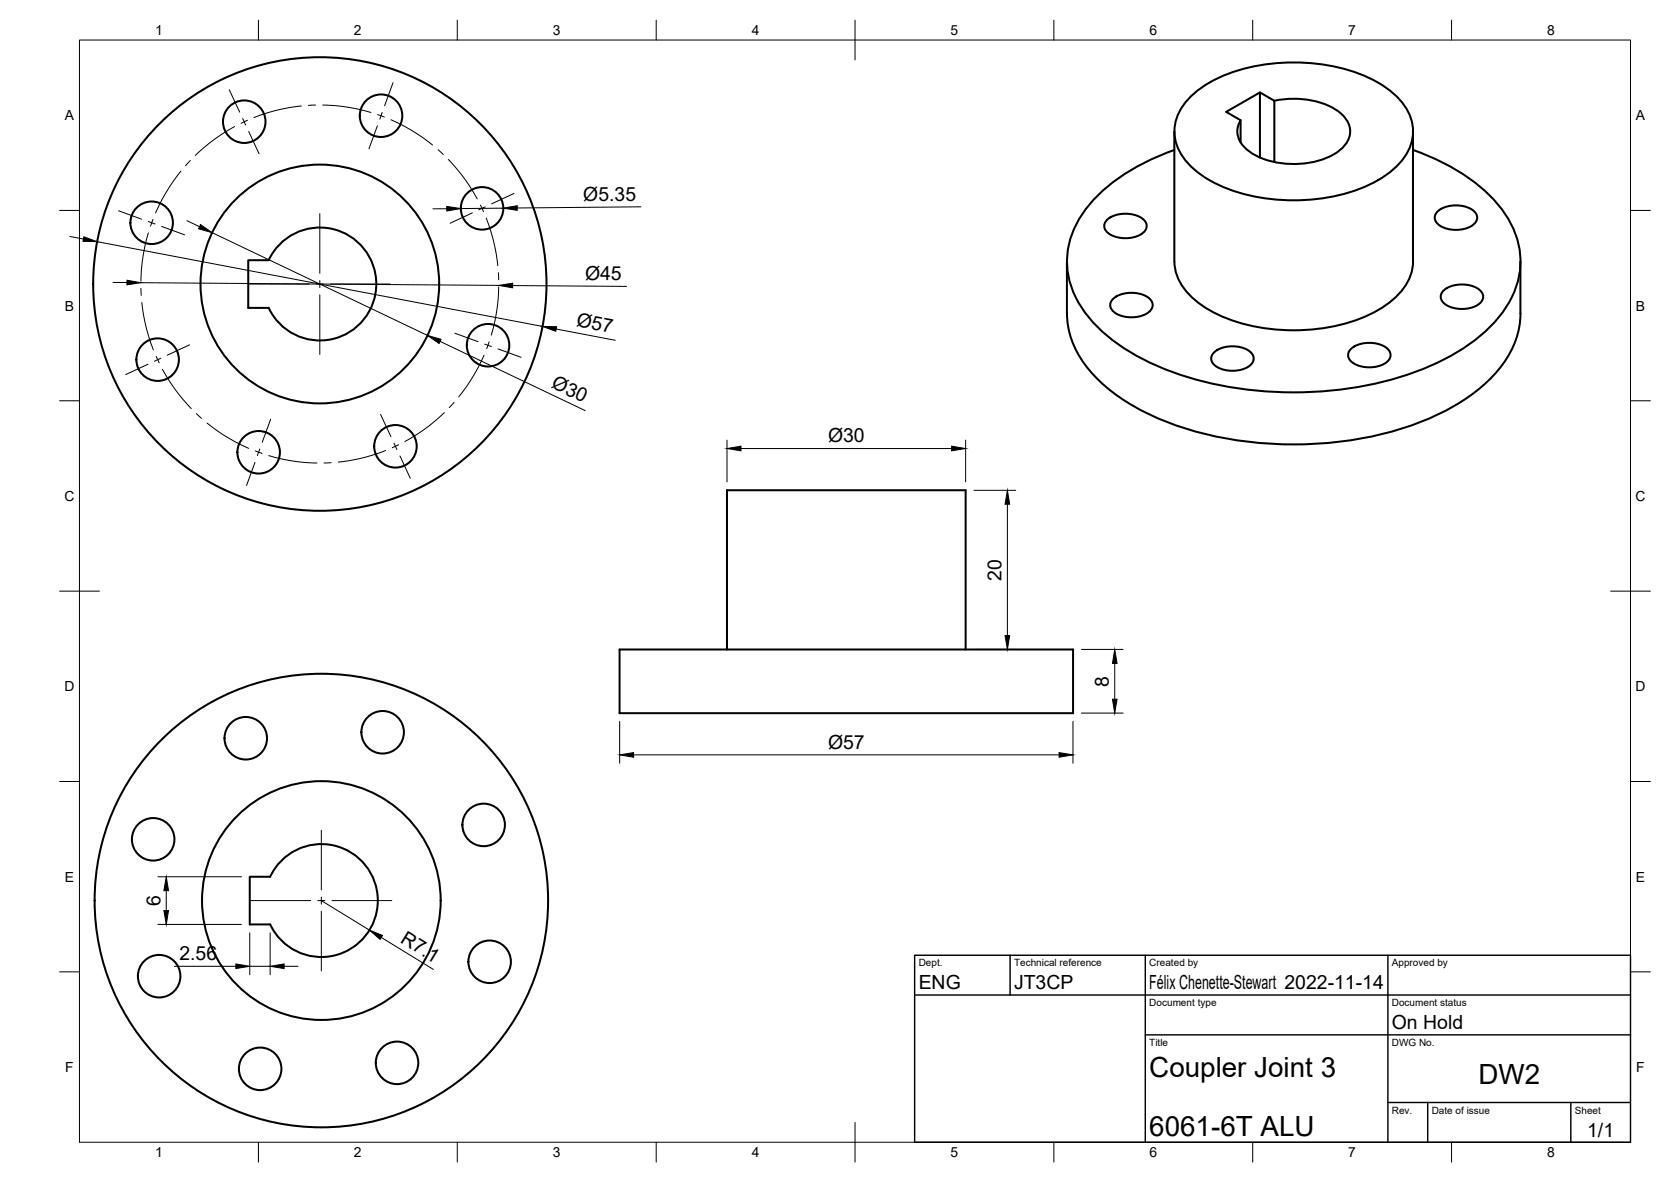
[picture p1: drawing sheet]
<svg xmlns="http://www.w3.org/2000/svg" width="420mm" height="297mm" viewBox="0 0 420 297" stroke-linecap="round" stroke-linejoin="round" font-family="sans-serif">
<!-- layer: Visible -->
<g fill="none" stroke="#000" stroke-width=".51">
<path d="M295.3 33v32.7M295.3 37.7a49.1 49.1 0 0 0-21.3 13.6 20.7 20.7 0 0 0-3.5 23.4 36.3 36.3 0 0 0 15.8 15 84.4 84.4 0 0 0 42.2 8.9 80 80 0 0 0 37.9-10.1 33.2 33.2 0 0 0 14.5-15.7 20.8 20.8 0 0 0-4.3-21.5 49.1 49.1 0 0 0-21.3-13.6M299.4 24.3a34.6 34.6 0 0 1 20.4-8.3 46 46 0 0 1 26.7 4.8 16.3 16.3 0 0 1 8.6 10.1 11.7 11.7 0 0 1-3.9 10.9 34.6 34.6 0 0 1-20.4 8.3 46 46 0 0 1-26.7-4.8 16.3 16.3 0 0 1-8.6-10.2 11.7 11.7 0 0 1 3.9-10.8zM316.8 23.2l-8.5 4.9 3.6 2.1v5.6M316.8 39.6v-16.4l3.6 2.1v15.4M320.4 25.3a21.4 21.4 0 0 1 16 2.6 5.7 5.7 0 0 1 2.3 7.8 13.4 13.4 0 0 1-9.7 5.2 21.2 21.2 0 0 1-14.9-2.8 5.7 5.7 0 0 1-2.1-7.9M355.3 33v32.7a13.3 13.3 0 0 1-5.8 10.2 40.1 40.1 0 0 1-24.2 7.1 40.1 40.1 0 0 1-24.2-7.1 13.3 13.3 0 0 1-5.8-10.2M278.5 55.1a7.9 7.9 0 0 1 9 0 2.2 2.2 0 0 1 .8 2.1 2.2 2.2 0 0 1-1.5 1.8 8.1 8.1 0 0 1-8.3-.5 2.07 2.07 0 0 1 0-3.4zM361.6 53a7.9 7.9 0 0 1 9 0 2.2 2.2 0 0 1 .8 2.1 2.2 2.2 0 0 1-1.5 1.8 8.1 8.1 0 0 1-8.3-.5 2.07 2.07 0 0 1 0-3.4zM67.5 65.4h-5.1v12h5.1M67.6 65.4a14.2 14.2 0 0 1 21.6-5.2 14.2 14.2 0 0 1 0 22.3 14.2 14.2 0 0 1-21.6-5.1M268.3 65.7v13.1a23.4 23.4 0 0 0 7.8 16.6 58.4 58.4 0 0 0 27 13.7 94.2 94.2 0 0 0 54.1-3 46.8 46.8 0 0 0 20.6-14.5 21.6 21.6 0 0 0 4.5-12.8v-13.1"/>
<path d="M280 75a7.9 7.9 0 0 1 9 0 2.2 2.2 0 0 1 .8 2.1 2.2 2.2 0 0 1-1.5 1.7 8.1 8.1 0 0 1-8.3-.4 2.07 2.07 0 0 1 0-3.4zM363.1 72.9a7.9 7.9 0 0 1 9 0 2.2 2.2 0 0 1 .8 2.1 2.2 2.2 0 0 1-1.5 1.7 8.1 8.1 0 0 1-8.3-.4 2.07 2.07 0 0 1 0-3.4zM305.4 88.4a7.9 7.9 0 0 1 9 0 2.2 2.2 0 0 1 .8 2.2 2.2 2.2 0 0 1-1.5 1.7 8.1 8.1 0 0 1-8.3-.5 2.07 2.07 0 0 1 0-3.4zM339.8 87.5a7.9 7.9 0 0 1 9 0 2.2 2.2 0 0 1 .8 2.2 2.2 2.2 0 0 1-1.5 1.7 8.1 8.1 0 0 1-8.3-.5 2.07 2.07 0 0 1 0-3.4zM155.8 163.2h114v16h-114zM182.8 163.2v-40h60v40M62.8 220.3h5.1a14.2 14.2 0 0 1 21.7-5.1 14.2 14.2 0 0 1 0 22.2 14.2 14.2 0 0 1-21.7-5.1h-5.1z"/>
<circle cx="61.4" cy="30.6" r="5.3"/>
<circle cx="95.8" cy="29.1" r="5.3"/>
<circle cx="38.1" cy="56" r="5.3"/>
<circle cx="121.2" cy="52.4" r="5.3"/>
<circle cx="80.4" cy="71.4" r="30"/>
<circle cx="80.4" cy="71.4" r="57"/>
<circle cx="39.6" cy="90.4" r="5.3"/>
<circle cx="122.7" cy="86.8" r="5.3"/>
<circle cx="65" cy="113.7" r="5.3"/>
<circle cx="99.4" cy="112.2" r="5.3"/>
<circle cx="61.8" cy="185.5" r="5.3"/>
<circle cx="96.2" cy="184" r="5.3"/>
<circle cx="38.5" cy="210.9" r="5.3"/>
<circle cx="121.6" cy="207.3" r="5.3"/>
<circle cx="80.8" cy="226.3" r="57"/>
<circle cx="80.8" cy="226.3" r="30"/>
<circle cx="40" cy="245.3" r="5.3"/>
<circle cx="123.1" cy="241.7" r="5.3"/>
<circle cx="65.4" cy="268.6" r="5.3"/>
<circle cx="99.8" cy="267.1" r="5.3"/>
</g>
<!-- layer: BORDER -->
<g fill="none" stroke="#000" stroke-width=".25">
<path d="M20 10.1h390v276.9h-390zM65 5.1v5M115 5.1v5M165 5.1v5M215 5.1v10M265 5.1v5M315 5.1v5M365 5.1v5M15 52.9h5M410 52.9h5M15 100.7h5M410 100.7h5"/>
<path d="M15 148.6h10M405 148.6h10M15 196.4h5M410 196.4h5M15 244.2h5M410 244.2h5M65 287v5M115 287v5M165 287v5M215 282.1v9.9M265 287v5M315 287v5"/>
<path d="M365 287v5"/>
</g>
<!-- layer: TITLEBLOCK -->
<path d="M230 240.1h180v46.9h-180zM230 250h180M254 240.1v9.9M288 240.1v46.9M349 240.1v46.9M288 260.1h122M349 277.1h61M359 277.1v9.9M395 277.1v9.9" fill="none" stroke="#000" stroke-width=".36"/>
<!-- layer: Smart Centers -->
<g fill="none" stroke="#000" stroke-width=".25">
<path d="M57.7 22.6l2.6 5.6M59 31.8l-4.8 3-5.1 4.3M61 29.8l.8 1.6M62.2 30.2l-1.6 .8M62.5 33l2.6 5.6M75.8 26.6l-2.9 .4-3.7 .8-5.3 1.7M79.3 26.4l-1.7 .1M81.1 26.4l3 .1 3.7 .5 5.5 1.3M94.9 31.6l-2.1 5.8M95 28.8l1.6 .6M96.1 28.3l-.6 1.6M98.3 30.1l5 2.5 3.1 2.1 2.4 1.8"/>
<path d="M98.8 20.8l-2.1 5.8M110.2 37.6l1.3 1.2M29.8 53l5.8 2.1M37.3 58.5l-1.3 5.5-.4 3.7-.2 3M37.3 55.7l1.7 .6M38.5 55.1l-.7 1.7M40.6 56.9l5.8 2.1M45.5 43l-1.8 2.3-2 3.2-2.6 5M47.9 40.3l-1.2 1.3M80.4 53.7v15M112.7 40.1l4.3 5.1 3 4.8M118.8 53.5l-5.6 2.6"/>
<path d="M120.8 51.6l.8 1.6M122 52l-1.6 .7M122.3 54.8l1.7 5.4 .8 3.6 .4 2.9M129.2 48.6l-5.6 2.6M35.4 72.5l.1 1.7M35.7 76l.3 2.9 .8 3.7 1.8 5.3M62.7 71.4h15M79.5 71.4h1.8M80.4 70.5v1.8M80.4 74.1v15M83.1 71.4h15M125.3 68.5l.1 1.8"/>
<path d="M125.4 72.1l-.1 2.9-.5 3.7-1.3 5.5M37.2 91.5l-5.6 2.6M39.3 89.6l.7 1.6M40.4 90l-1.6 .8M40.8 92.8l3 4.8 4.3 5.1M47.6 86.7l-5.5 2.6M114.4 83.7l5.8 2.2M121.7 89.3l-2.6 5-2 3.1-1.8 2.3M121.9 86.5l1.6 .6M123 85.9l-.6 1.7M125.2 87.7l5.8 2.1M49.4 103.9l1.3 1.2"/>
<path d="M52 106.3l3.9 2.8 3.3 1.9 3.3 1.7M64.1 116.2l-2.1 5.8M64.2 113.3l1.7 .6M65.3 112.8l-.6 1.7M67.6 114.5l5.4 1.3 3.8 .4 2.9 .2M68.1 105.4l-2.2 5.8M83.3 116.3l-1.8 .1M95.7 104.1l2.6 5.6M97 113.2l-5.4 1.8-3.6 .7-3 .4M99.1 111.4l.7 1.6M100.2 111.8l-1.6 .7M100.6 114.6l2.6 5.6"/>
<path d="M111.7 103.7l-5.1 4.3-4.8 3M114.2 101.1l-1.2 1.3M80.8 208.6v15M63.1 226.3h15M79.9 226.3h1.8M80.8 225.4v1.8M80.8 229v15M83.5 226.3h15"/>
</g>
<!-- layer: FD_Dimensions -->
<g fill="none" stroke="#000" stroke-width=".25">
<path d="M17.5 59.4l3.5 .7M47 55.5l3.2 1.5M53.3 58.5l54.2 25.8M112.4 52.5h-3.6M126.5 52.3l-10.7 .1M161.2 52l-31.2 .3M24.4 60.7l112 21.3M28.4 71h3.5M35.4 71l90 .7M128.9 71.8l28.6 .2M110.7 85.8l36.5 17.4M139.8 82.7l14.9 2.8"/>
<path d="M182.8 110.6v10.5M186.3 112.7h53M242.8 110.6v10.5M244.9 123.2h10.5M253.3 126.7v33M244.9 163.2h10.5M271.9 163.2h10.5M271.9 179.2h10.5M280.3 166.7v9M155.8 181.3v10.5M159.3 189.7h107M269.8 181.3v10.5"/>
<path d="M39.7 232.3h21M39.7 220.3h21M41.8 223.8v5M62.8 234.4v10.5M67.9 234.4v10.5M80.8 226.3l12.1 7.5M95.9 235.6l13.1 8M43.9 242.8h15.4M62.8 242.8h5.1M71.4 242.8h3.5"/>
</g>
<g fill="#000" stroke="#000" stroke-width=".25">
<path d="M21.1 59.5l3.3 1.2-3.5-.1zM50.4 56.4l2.9 2.1-3.4-1zM112.3 51.9l3.5 .5-3.4 .6zM126.5 52.3l3.5-.6v1.2zM31.9 70.4l3.5 .6-3.5 .6zM125.4 71.7l3.5-.5v1.1zM107.5 84.3l3.4 1-.5 1zM136.4 82l3.6 .1-.3 1.2zM182.8 112.7l3.5-.6v1.2zM239.3 112.1l3.5 .6-3.5 .6zM253.3 123.2l.6 3.5h-1.2zM252.7 159.7h1.2l-.6 3.5z"/>
<path d="M280.3 163.2l.6 3.5h-1.2zM279.7 175.7h1.2l-.6 3.5zM155.8 189.7l3.5-.6v1.2zM266.3 189.1l3.5 .6-3.5 .6zM41.2 228.8h1.2l-.6 3.5zM41.8 220.3l.6 3.5h-1.2zM92.9 233.8l3.3 1.3-.6 1zM59.3 242.2l3.5 .6-3.5 .6zM67.9 242.8l3.5-.6v1.2z"/>
</g>
<g font-size="7">
<text x="289" y="270.6">Coupler Joint 3</text>
<text x="371.7" y="272.3">DW2</text>
<text x="289" y="285.5">6061-6T ALU</text>
</g>
<g font-size="4.9">
<text x="146.6" y="50.6" transform="rotate(-1 146.6 50.6)">Ø5.35</text>
<text x="147.1" y="70.3" transform="rotate(1 147.1 70.3)">Ø45</text>
<text x="144.8" y="82" transform="rotate(11 144.8 82)">Ø57</text>
<text x="138.4" y="97.3" transform="rotate(25 138.4 97.3)">Ø30</text>
<text x="208.2" y="111.2">Ø30</text>
<text x="251.8" y="145.9" transform="rotate(-90 251.8 145.9)">20</text>
<text x="278.8" y="172.6" transform="rotate(-90 278.8 172.6)">8</text>
<text x="208.2" y="188.2">Ø57</text>
<text x="40.3" y="227.7" transform="rotate(-90 40.3 227.7)">6</text>
<text x="100.5" y="236.8" transform="rotate(32 100.5 236.8)">R7.1</text>
<text x="45.1" y="241.4">2.56</text>
<text x="231" y="248.5">ENG</text>
<text x="255" y="248.5">JT3CP</text>
<text x="289" y="248.5">Félix Chenette-Stewart 2022-11-14</text>
<text x="350" y="258.6">On Hold</text>
<text x="399.1" y="285.7">1/1</text>
</g>
<g font-size="3.5">
<text x="39" y="8.8">1</text>
<text x="89" y="8.8">2</text>
<text x="139" y="8.8">3</text>
<text x="189" y="8.8">4</text>
<text x="239" y="8.8">5</text>
<text x="289" y="8.8">6</text>
<text x="339" y="8.8">7</text>
<text x="389" y="8.8">8</text>
<text x="16.3" y="30.2">A</text>
<text x="411.3" y="30.2">A</text>
<text x="16.3" y="78">B</text>
<text x="411.3" y="78">B</text>
<text x="16.2" y="125.9">C</text>
<text x="411.2" y="125.9">C</text>
<text x="16.2" y="173.7">D</text>
<text x="411.2" y="173.7">D</text>
<text x="16.3" y="221.6">E</text>
<text x="411.3" y="221.6">E</text>
<text x="16.4" y="269.4">F</text>
<text x="411.4" y="269.4">F</text>
<text x="39" y="290.8">1</text>
<text x="89" y="290.8">2</text>
<text x="139" y="290.8">3</text>
<text x="189" y="290.8">4</text>
<text x="239" y="290.8">5</text>
<text x="289" y="290.8">6</text>
<text x="339" y="290.8">7</text>
<text x="389" y="290.8">8</text>
</g>
<g font-size="2.5">
<text x="231" y="242.9">Dept.</text>
<text x="255" y="242.9">Technical reference</text>
<text x="289" y="242.9">Created by</text>
<text x="350" y="242.9">Approved by</text>
<text x="289" y="252.8">Document type</text>
<text x="350" y="252.8">Document status</text>
<text x="289" y="262.9">Title</text>
<text x="350" y="262.9">DWG No.</text>
<text x="350" y="279.9">Rev.</text>
<text x="360" y="279.9">Date of issue</text>
<text x="396" y="279.9">Sheet</text>
</g>
</svg>
